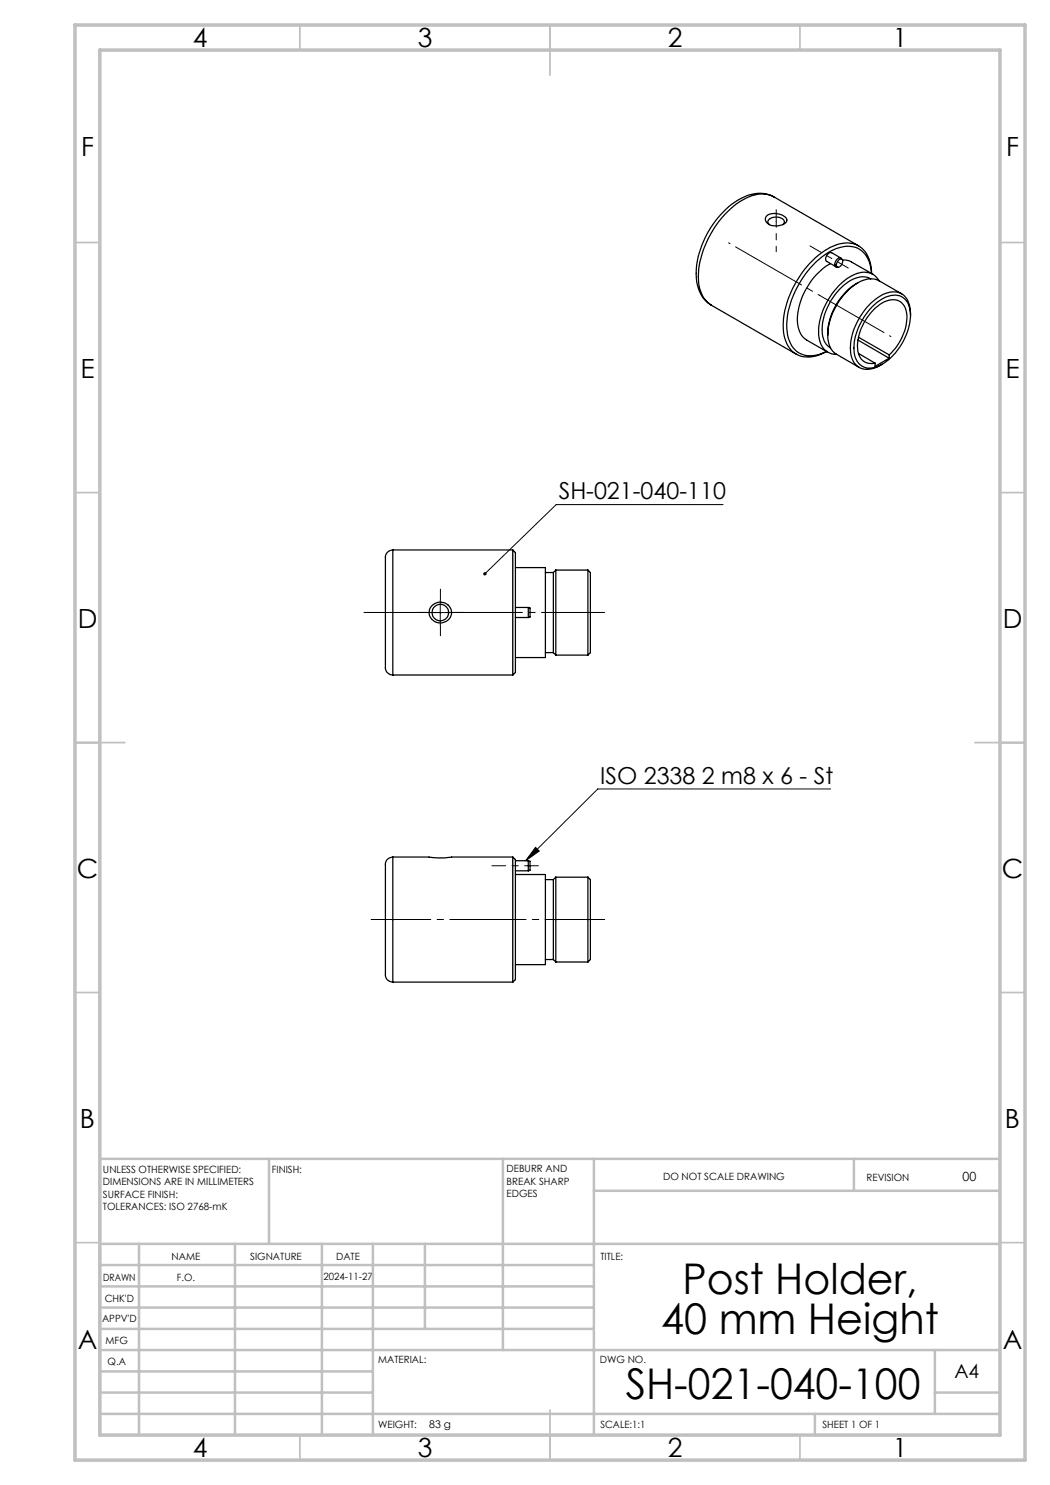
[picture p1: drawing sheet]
<svg xmlns="http://www.w3.org/2000/svg" width="210mm" height="297mm" viewBox="0 0 210 297" stroke-linecap="round" stroke-linejoin="round" font-family="sans-serif">
<g fill="none" stroke="#000" stroke-width=".25">
<path d="M154.8 39.4a7 7 0 0 0-7.3 .7 18.5 18.5 0 0 0-8.3 15 6.6 6.6 0 0 0 3.1 5.9M154.8 39.4a6.2 6.2 0 0 0-6.3 .6 19.5 19.5 0 0 0-8.8 15.3 6.3 6.3 0 0 0 2.5 5.7l17 9.8M154.8 39.4l16.9 9.8M153.3 43.2a3.2 3.2 0 0 1 3.9 .4 .9 .9 0 0 1-.6 1.3 2.6 2.6 0 0 1-3.5-.7v-.5zM153.9 44.9a.74 .74 0 0 1-.3-.8 .74 .74 0 0 1 .7-.5 2.01 2.01 0 0 1 2.6 .7l-.3 .6M163.1 51.5a9.5 9.5 0 0 1 7-2.9 5 5 0 0 1 4.1 4.9l.1 1.2a5.2 5.2 0 0 0-3.7-5.3 8.3 8.3 0 0 0-6.8 2.5 18.6 18.6 0 0 0-6.4 13.9 5.1 5.1 0 0 0 3.7 5.3 6.8 6.8 0 0 0 4.2-.8 5.9 5.9 0 0 1-6.7 .1 7.2 7.2 0 0 1-1.9-6 20.1 20.1 0 0 1 6.4-12.9zM166.1 52.7a13.5 13.5 0 0 0-6.5 12.3 3.9 3.9 0 0 0 1.7 3l4.3 2.4M167.7 52a.49 .49 0 0 1 .8-.1 .49 .49 0 0 1 0 .8 .67 .67 0 0 1-.5 .6 .67 .67 0 0 1-.7-.1l.1-.6zM168.2 51.6l-1.9-1.1a1.15 1.15 0 0 0-1 1.8l1.9 1M168.5 51.9a.66 .66 0 0 0-.7-.3 .66 .66 0 0 0-.5 .4 .95 .95 0 0 0 0 1.4h.3M168.5 52l.9 .1 .9 .2 4.3 2.6M171.6 56.6a12.2 12.2 0 0 0-6 10.4"/>
<path d="M174.1 55.8a4.3 4.3 0 0 0-4.9 .9 12.3 12.3 0 0 0-4.7 10 3.5 3.5 0 0 0 1.6 2.9M175.8 56.2a3.5 3.5 0 0 0-4.9-1.3 13.5 13.5 0 0 0-7.1 12.5 3.5 3.5 0 0 0 3.5 3.5M175.8 56.2a4.5 4.5 0 0 0-4.7 .7 13.6 13.6 0 0 0-5.5 10.1M175.8 56.2l4.5 2.6M165.6 67a4.1 4.1 0 0 0 1.7 3.9M167.3 70.9l4.5 2.6M171.6 68l6.2 3.6M171.7 67.4l6.1 3.6M171.7 70.7l3.3 1.9M174.4 61.4a5.9 5.9 0 0 1 5.6-2.2 3.7 3.7 0 0 1 2.1 3.6 12.3 12.3 0 0 1-6.3 10.4 3.3 3.3 0 0 1-3.4 0 3.3 3.3 0 0 1-1.6-3.1 12.2 12.2 0 0 1 3.6-8.7zM177.8 71a10.4 10.4 0 0 0 3.5-8.6 2.83 2.83 0 0 0-4.4-2 10.6 10.6 0 0 0-5.3 9.8 2.71 2.71 0 0 0 3.4 2.4M177.8 71v.6"/>
<path d="M177.8 71.6l-2.8 1.7v-.7M182.1 63.1a4.7 4.7 0 0 0-1.9-4.4 5.4 5.4 0 0 0-5.6 1.6 12.9 12.9 0 0 0-4.5 10.4 3.4 3.4 0 0 0 5 2.9l1.3-.8M78.6 110a1.86 1.86 0 0 0-1.5 2.4v20.2a1.84 1.84 0 0 0 1.5 2.4M78.6 110v25M78.6 110h24M102.6 110v25M102.6 110l.5 .5v24l-.5 .5M103.1 113.5h6v18h-6M109.1 114.5h1.6M110.7 114.5v16M111.2 114v17M111.2 114l-.5 .5"/>
<path d="M111.2 114h6.4M117.6 114v17M117.6 114l.5 .5v16l-.5 .5M78.6 135h24M86.3 121.3a2.19 2.19 0 0 1 2.9-.6 2.19 2.19 0 0 1 .7 3 2.21 2.21 0 0 1-2.9 .7 2.21 2.21 0 0 1-.9-2.9zM103.1 123.5h2.6M103.1 121.5h2.6M105.7 121.5l.3 .1v1.8l-.3 .1M105.7 121.5v2M109.1 130.5h1.6M110.7 130.5l.5 .5M111.2 131h6.4"/>
<path d="M78.6 171.4a1.68 1.68 0 0 0-1.5 2.2v21a1.5 1.5 0 0 0 1.5 1.8M78.6 171.4h7.2a14.3 14.3 0 0 0 4.5 0h12.3M78.6 171.4v25M102.6 171.4l.5 .5v24l-.5 .5M102.6 171.4v25M103.1 174.9h6v18h-6M103.1 174.2h2.6M103.1 172.2h2.6M105.7 172.2l.3 .1v1.8l-.3 .1M105.7 172.2v2M109.1 175.9h1.6M110.7 175.9v16"/>
<path d="M111.2 175.4v17M111.2 175.4h6.4M111.2 175.4l-.5 .5M117.6 175.4l.5 .5v16l-.5 .5M117.6 175.4v17M78.6 196.4h24M109.1 191.9h1.6M110.7 191.9l.5 .5M111.2 192.4h6.4"/>
<circle cx="88.1" cy="122.5" r="1.63"/>
</g>
<path d="M144.6 100.9h-33.4l-14.2 13.9M85.5 122.5h5.1M88.1 120v5M166.1 157.8h-46.5l-14.5 14.4M107.1 169.5l.7 .7-2.7 2z" fill="none" stroke="#000" stroke-width=".2"/>
<path d="M74.2 183.9h46.7" fill="none" stroke="#000" stroke-width=".2" stroke-dasharray="15.2 1.3 1.3 1.3" stroke-dashoffset="3.3"/>
<path d="M98.4 173.2h9.3" fill="none" stroke="#000" stroke-width=".2" stroke-dasharray="15.2 1.3 1.3 1.3" stroke-dashoffset="12.5"/>
<path d="M72.8 122.5h48.1" fill="none" stroke="#000" stroke-width=".2" stroke-dasharray="15.2 1.3 1.3 1.3" stroke-dashoffset="2.6"/>
<path d="M155.2 41.9v2.4M88.1 120v-2.2M85.6 122.5h-2.2M88.1 125v2.1M90.6 122.5h2.1" fill="none" stroke="#000" stroke-width=".2" stroke-dasharray="15.2 1.3 1.3 1.3"/>
<path d="M178.2 67.3l-32.5-18.7" fill="none" stroke="#000" stroke-width=".2" stroke-dasharray="15.2 1.3 1.3 1.3" stroke-dashoffset="-1.6"/>
<path d="M162 49.2l7.7 4.4" fill="none" stroke="#000" stroke-width=".2" stroke-dasharray="15.2 1.3 1.3 1.3" stroke-dashoffset="12.7"/>
<path d="M155.2 50.3v-6" fill="none" stroke="#000" stroke-width=".2" stroke-dasharray="15.2 1.3 1.3 1.3" stroke-dashoffset="14.1"/>
<g fill="none" stroke="#c0c0c0" stroke-width=".35">
<path d="M60 5v5M110 5v10M160 5v5M15 48.5h5M200 48.5h5M15 98.5h5M200 98.5h5M15 148.5h10M195 148.5h10M15 198.5h5M200 198.5h5M15 248.5h5"/>
<path d="M200 248.5h5M60 287v5M110 282v10M160 287v5"/>
</g>
<g fill="none" stroke="#c0c0c0" stroke-width=".5">
<path d="M53.8 231.8v17M100.6 231.8v38.2M118.8 231.8v55.2M118.8 238.2h81.2M170.8 231.8v6.4M200 231.8h-180v55.2M20 248.8h180M20 257.3h98.8M20 253h98.8M27.8 248.8v38.2M47 248.8v38.2M64.4 248.8v38.2"/>
<path d="M74.6 248.8v38.2M85 248.8v17M20 265.8h98.8M20 261.5h98.8M20 278.5h54.6M20 274.3h54.6M20 270h180M187 278.5h13M187 270v12.8M20 282.8h180M163 282.8v4.2"/>
</g>
<path d="M15 5h190v287h-190zM20 10h180v277h-180z" fill="none" stroke="#c0c0c0" stroke-width=".7"/>
<path d="M107.1 169.5l.7 .7-2.7 2zM96.7 114.5l-.1 .3 .1 .2 .3-.2-.3 .2a.34 .34 0 0 0 .5 0 .34 .34 0 0 0 0-.5 .34 .34 0 0 0-.5 0z" fill="#000"/>
<g font-size="8.5">
<text x="136.5" y="258.8">Post Holder,</text>
<text x="132.3" y="266.9">40 mm Height</text>
<text x="125.1" y="279.7">SH-021-040-100</text>
</g>
<g font-size="5.3">
<text x="38.5" y="9.5">4</text>
<text x="83.5" y="9.5">3</text>
<text x="133.6" y="9.5">2</text>
<text x="178.6" y="9.5">1</text>
<text x="16.2" y="31.3">F</text>
<text x="201.2" y="31.3">F</text>
<text x="16.1" y="75.5">E</text>
<text x="201.1" y="75.5">E</text>
<text x="15.5" y="125.5">D</text>
<text x="200.5" y="125.5">D</text>
<text x="15.4" y="175.5">C</text>
<text x="200.4" y="175.5">C</text>
<text x="16" y="225.5">B</text>
<text x="201" y="225.5">B</text>
<text x="15.5" y="269.8">A</text>
<text x="200.5" y="269.8">A</text>
<text x="38.5" y="291.5">4</text>
<text x="83.5" y="291.5">3</text>
<text x="133.6" y="291.5">2</text>
<text x="178.6" y="291.5">1</text>
</g>
<g font-size="4.7">
<text x="111.7" y="99.9">SH-021-040-110</text>
<text x="120" y="156.7">ISO 2338 2 m8 x 6 - St</text>
</g>
<text font-size="3.9" x="190.9" y="275.5">A4</text>
<text font-size="2.5" x="192.5" y="236.1">00</text>
<text font-size="2.1" x="85.8" y="285.6">83 g</text>
<g font-size="2">
<text x="20.6" y="234.6">UNLESS OTHERWISE SPECIFIED:</text>
<text x="20.6" y="237.1">DIMENSIONS ARE IN MILLIMETERS</text>
<text x="20.6" y="239.6">SURFACE FINISH:</text>
<text x="54.4" y="234.6">FINISH:</text>
<text x="101.3" y="234.5">DEBURR AND</text>
<text x="101.3" y="237">BREAK SHARP</text>
<text x="101.3" y="239.5">EDGES</text>
<text x="132.6" y="236">DO NOT SCALE DRAWING</text>
<text x="173.3" y="236.2">REVISION</text>
<text x="20.6" y="242.1">TOLERANCES: ISO 2768-mK</text>
<text x="34.3" y="252">NAME</text>
<text x="50" y="251.9">SIGNATURE</text>
<text x="67.2" y="251.9">DATE</text>
<text x="120.1" y="251.9">TITLE:</text>
<text x="20.6" y="256.1">DRAWN</text>
<text x="35.3" y="256.1">F.O.</text>
<text x="64.7" y="255.9">2024-11-27</text>
<text x="20.9" y="260.3">CHK'D</text>
<text x="20.4" y="264.4">APPV'D</text>
<text x="21.1" y="268.8">MFG</text>
<text x="21.5" y="273">Q.A</text>
<text x="75.6" y="272.5">MATERIAL:</text>
<text x="120" y="272.5">DWG NO.</text>
<text x="75.6" y="285.5">WEIGHT:</text>
<text x="120.1" y="285.6">SCALE:1:1</text>
<text x="164.5" y="285.6">SHEET 1 OF 1</text>
</g>
</svg>
